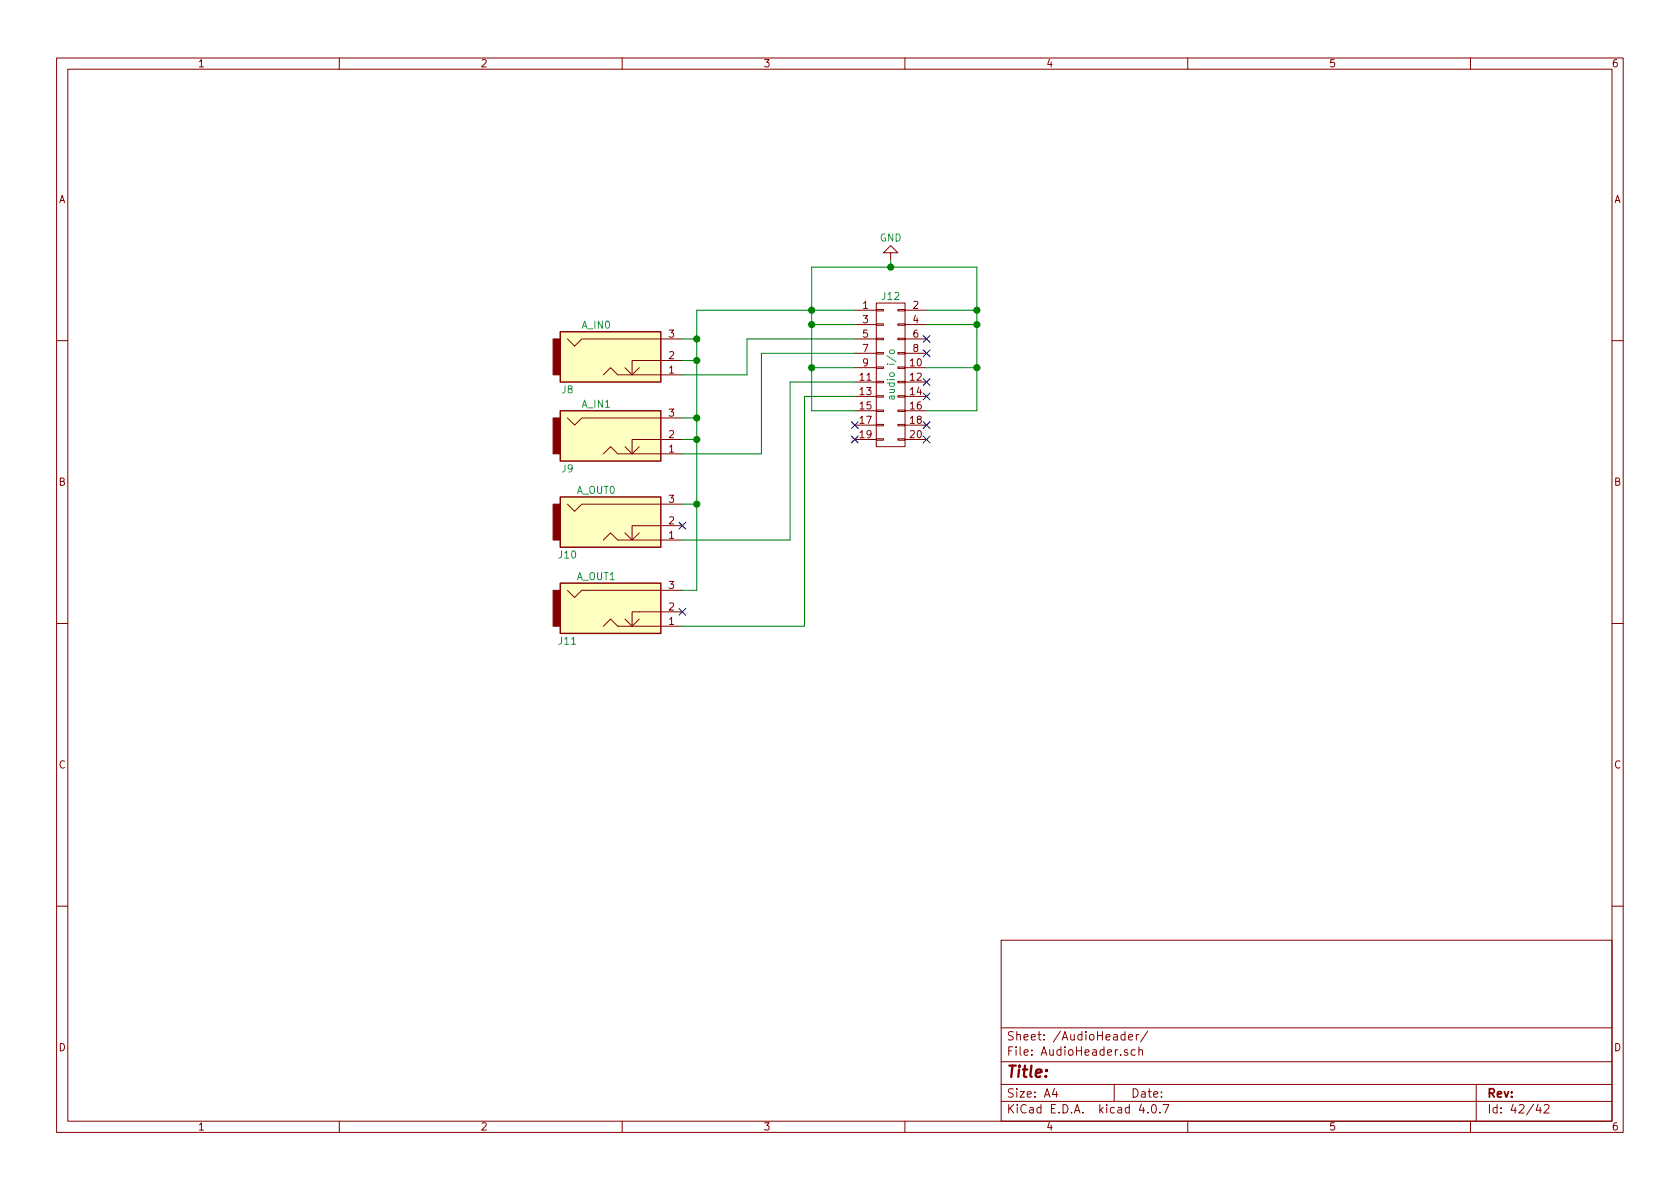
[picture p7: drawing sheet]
EESchema Schematic File Version 2
LIBS:valves
LIBS:power
LIBS:device
LIBS:transistors
LIBS:conn
LIBS:linear
LIBS:regul
LIBS:74xx
LIBS:cmos4000
LIBS:adc-dac
LIBS:memory
LIBS:xilinx
LIBS:microcontrollers
LIBS:dsp
LIBS:microchip
LIBS:analog_switches
LIBS:motorola
LIBS:texas
LIBS:intel
LIBS:audio
LIBS:interface
LIBS:digital-audio
LIBS:philips
LIBS:display
LIBS:cypress
LIBS:siliconi
LIBS:opto
LIBS:atmel
LIBS:contrib
LIBS:switches
LIBS:Sampler_UI-cache
EELAYER 25 0
EELAYER END
$Descr A4 11693 8268
encoding utf-8
Sheet 43 42
Title ""
Date ""
Rev ""
Comp ""
Comment1 ""
Comment2 ""
Comment3 ""
Comment4 ""
$EndDescr
$Comp
L CONN_02X10 J12
U 1 1
P 6200 2600
F 0 "J12" H 6200 3150 50  0000 C CNN
F 1 "audio i/o" V 6200 2600 50  0000 C CNN
F 2 "Pin_Headers:Pin_Header_Straight_2x10_Pitch2.54mm" H 6200 1400 50  0001 C CNN
F 3 "" H 6200 1400 50  0001 C CNN
	1    6200 2600
	1    0    0    -1  
$EndComp
$Comp
L JACK_2P J8
U 1 1
P 4300 2500
F 0 "J8" H 3950 2300 50  0000 C CNN
F 1 "A_IN0" H 4150 2750 50  0000 C CNN
F 2 "connectors:THONKICONN" H 4300 2500 50  0001 C CNN
F 3 "" H 4300 2500 50  0001 C CNN
	1    4300 2500
	1    0    0    -1  
$EndComp
$Comp
L GND #PWR079
U 1 1
P 6200 1800
F 0 "#PWR079" H 6200 1550 50  0001 C CNN
F 1 "GND" H 6200 1650 50  0000 C CNN
F 2 "" H 6200 1800 50  0001 C CNN
F 3 "" H 6200 1800 50  0001 C CNN
	1    6200 1800
	-1   0    0    1   
$EndComp
Wire Wire Line
	4850 2150 5950 2150
Wire Wire Line
	5650 1850 5650 2850
Wire Wire Line
	5650 1850 6800 1850
Wire Wire Line
	6200 1850 6200 1800
Wire Wire Line
	6450 2150 6800 2150
Wire Wire Line
	6800 1850 6800 2850
Connection ~ 6200 1850
Wire Wire Line
	5650 2250 5950 2250
Connection ~ 5650 2150
Wire Wire Line
	6800 2250 6450 2250
Connection ~ 6800 2150
Wire Wire Line
	5650 2550 5950 2550
Connection ~ 5650 2250
Wire Wire Line
	5650 2850 5950 2850
Connection ~ 5650 2550
Wire Wire Line
	6800 2550 6450 2550
Connection ~ 6800 2250
Wire Wire Line
	6800 2850 6450 2850
Connection ~ 6800 2550
NoConn ~ 6450 2350
NoConn ~ 6450 2450
NoConn ~ 6450 2650
NoConn ~ 6450 2750
NoConn ~ 6450 2950
NoConn ~ 6450 3050
NoConn ~ 5950 3050
NoConn ~ 5950 2950
$Comp
L JACK_2P J9
U 1 1
P 4300 3050
F 0 "J9" H 3950 2850 50  0000 C CNN
F 1 "A_IN1" H 4150 3300 50  0000 C CNN
F 2 "connectors:THONKICONN" H 4300 3050 50  0001 C CNN
F 3 "" H 4300 3050 50  0001 C CNN
	1    4300 3050
	1    0    0    -1  
$EndComp
$Comp
L JACK_2P J10
U 1 1
P 4300 3650
F 0 "J10" H 3950 3450 50  0000 C CNN
F 1 "A_OUT0" H 4150 3900 50  0000 C CNN
F 2 "connectors:THONKICONN" H 4300 3650 50  0001 C CNN
F 3 "" H 4300 3650 50  0001 C CNN
	1    4300 3650
	1    0    0    -1  
$EndComp
$Comp
L JACK_2P J11
U 1 1
P 4300 4250
F 0 "J11" H 3950 4050 50  0000 C CNN
F 1 "A_OUT1" H 4150 4500 50  0000 C CNN
F 2 "connectors:THONKICONN" H 4300 4250 50  0001 C CNN
F 3 "" H 4300 4250 50  0001 C CNN
	1    4300 4250
	1    0    0    -1  
$EndComp
Wire Wire Line
	4750 2350 4850 2350
Wire Wire Line
	4850 2150 4850 4100
Wire Wire Line
	4850 2900 4750 2900
Connection ~ 4850 2350
Wire Wire Line
	4850 3050 4750 3050
Connection ~ 4850 2900
Wire Wire Line
	4850 3500 4750 3500
Connection ~ 4850 3050
Wire Wire Line
	4850 4100 4750 4100
Connection ~ 4850 3500
Wire Wire Line
	4750 2500 4850 2500
Connection ~ 4850 2500
Wire Wire Line
	4750 2600 5200 2600
Wire Wire Line
	5200 2600 5200 2350
Wire Wire Line
	5200 2350 5950 2350
Wire Wire Line
	4750 3150 5300 3150
Wire Wire Line
	5300 3150 5300 2450
Wire Wire Line
	5300 2450 5950 2450
Wire Wire Line
	4750 3750 5500 3750
Wire Wire Line
	5500 3750 5500 2650
Wire Wire Line
	5500 2650 5950 2650
Wire Wire Line
	4750 4350 5600 4350
Wire Wire Line
	5600 4350 5600 2750
Wire Wire Line
	5600 2750 5950 2750
NoConn ~ 4750 3650
NoConn ~ 4750 4250
$EndSCHEMATC
